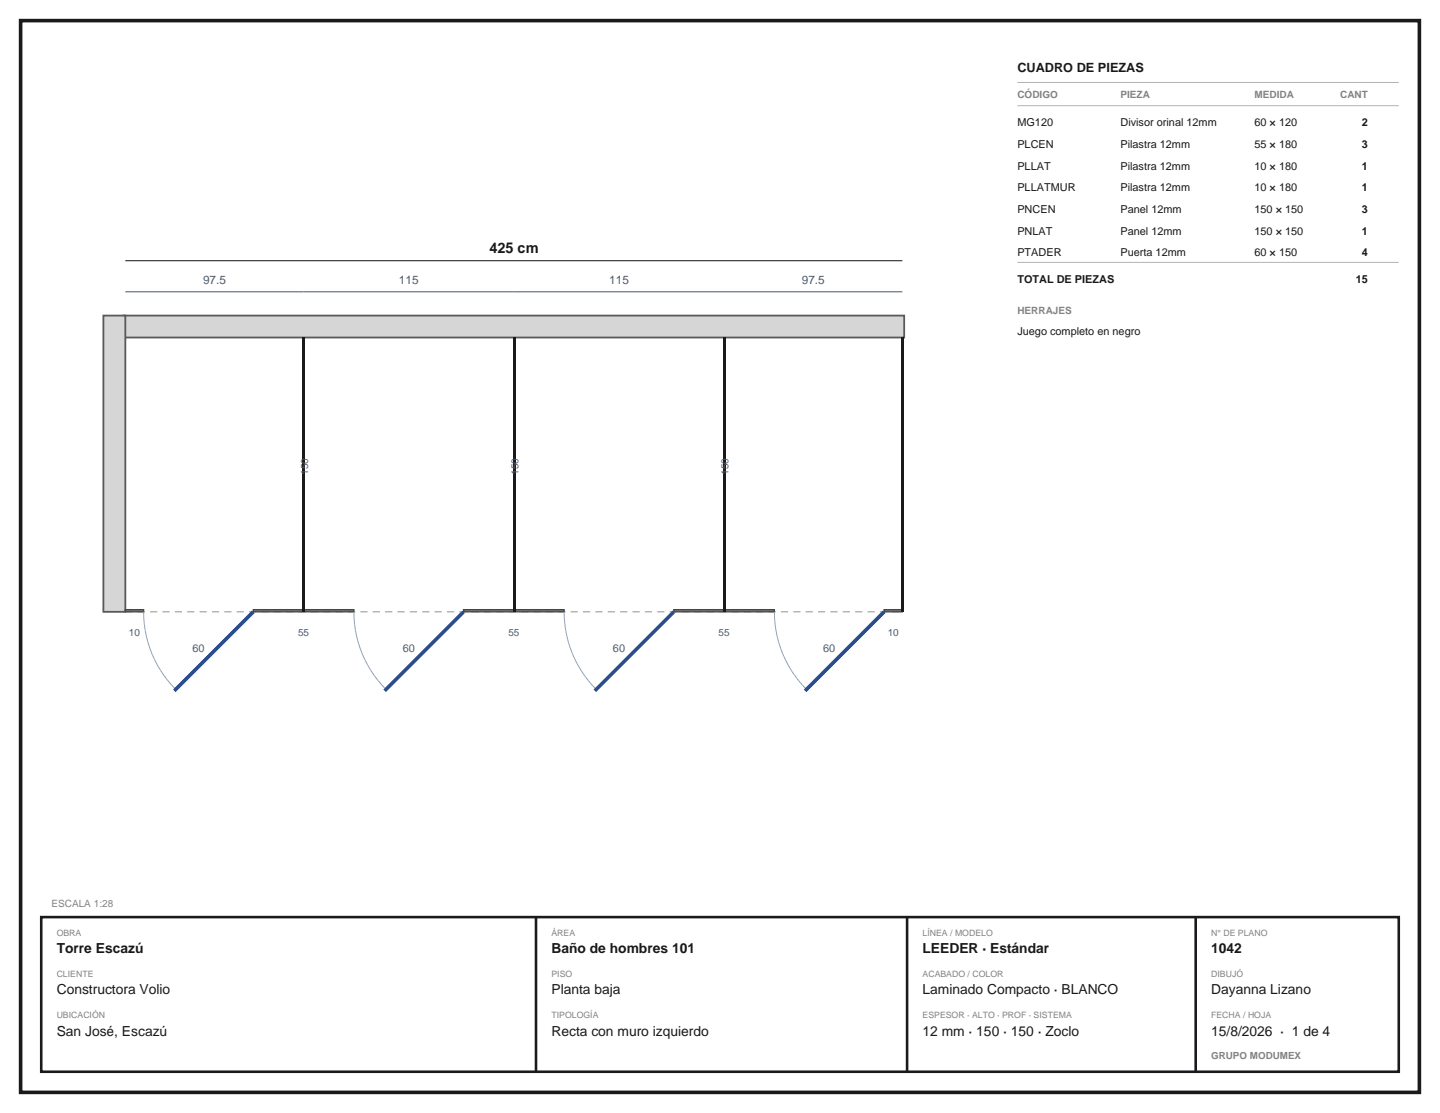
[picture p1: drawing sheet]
<svg xmlns="http://www.w3.org/2000/svg" width="279mm" height="216mm" viewBox="0 0 279 216" stroke-linecap="round" stroke-linejoin="round" font-family="sans-serif">
<path d="M4 4h271.4v207.9h-271.4z" fill="none" stroke="#1a1a1a" stroke-width=".7" stroke-linecap="butt"/>
<g fill="#d6d6d6" stroke="#595959" stroke-width=".35">
<path d="M24 61.2h151.4v4.3h-151.4z"/>
<path d="M20.1 61.2h4.2v57.5h-4.2z"/>
</g>
<path d="M24.3 118.7h150.8" fill="none" stroke="#969696" stroke-width=".2" stroke-dasharray="1.4 1" stroke-linecap="butt"/>
<g fill="#787878" stroke="#454545" stroke-width=".25">
<path d="M24.3 118.3h3.6v.4h-3.6z"/>
<path d="M49.1 118.3h19.6v.4h-19.6z"/>
<path d="M89.9 118.3h19.6v.4h-19.6z"/>
<path d="M130.7 118.3h19.6v.4h-19.6z"/>
<path d="M171.5 118.3h3.6v.4h-3.6z"/>
</g>
<path d="M58.7 65.5h.5v53.2h-.5z" fill="#1a1a1a"/>
<g fill="none" stroke="#8fa3c4" stroke-width=".2" stroke-dasharray="1.2 1" stroke-linecap="butt">
<path d="M27.9 118.7v1.2M27.9 119.9l.1 1.2M28 121.1l.2 1.1M28.2 122.2l.2 1.2M28.4 123.4l.3 1.2M28.7 124.6l.4 1.1M29.1 125.7l.4 1.1M29.5 126.8l.5 1.1M30 127.9l.5 1.1M30.5 129l.6 1M31.1 130l.7 1M31.8 131l.7 1"/>
<path d="M32.5 132l.8 .9M33.3 132.9l.8 .8"/>
</g>
<path d="M49.1 118.7l-15.3 15.3" fill="none" stroke="#294d8f" stroke-width=".7" stroke-linecap="butt"/>
<path d="M99.5 65.5h.5v53.2h-.5z" fill="#1a1a1a"/>
<g fill="none" stroke="#8fa3c4" stroke-width=".2" stroke-dasharray="1.2 1" stroke-linecap="butt">
<path d="M68.7 118.7v1.2M68.7 119.9l.1 1.2M68.8 121.1l.2 1.1M69 122.2l.2 1.2M69.2 123.4l.3 1.2M69.5 124.6l.4 1.1M69.9 125.7l.4 1.1M70.3 126.8l.5 1.1M70.8 127.9l.5 1.1M71.3 129l.6 1M71.9 130l.7 1M72.6 131l.7 1"/>
<path d="M73.3 132l.8 .9M74.1 132.9l.8 .8"/>
</g>
<path d="M89.9 118.7l-15.3 15.3" fill="none" stroke="#294d8f" stroke-width=".7" stroke-linecap="butt"/>
<path d="M140.3 65.5h.5v53.2h-.5z" fill="#1a1a1a"/>
<g fill="none" stroke="#8fa3c4" stroke-width=".2" stroke-dasharray="1.2 1" stroke-linecap="butt">
<path d="M109.5 118.7v1.2M109.5 119.9l.1 1.2M109.6 121.1l.2 1.1M109.8 122.2l.2 1.2M110 123.4l.3 1.2M110.3 124.6l.3 1.1M110.6 125.7l.5 1.1M111.1 126.8l.5 1.1M111.6 127.9l.5 1.1M112.1 129l.6 1M112.7 130l.7 1M113.4 131l.7 1"/>
<path d="M114.1 132l.8 .9M114.9 132.9l.8 .8"/>
</g>
<path d="M130.7 118.7l-15.3 15.3" fill="none" stroke="#294d8f" stroke-width=".7" stroke-linecap="butt"/>
<path d="M174.9 65.5h.5v53.2h-.5z" fill="#1a1a1a"/>
<g fill="none" stroke="#8fa3c4" stroke-width=".2" stroke-dasharray="1.2 1" stroke-linecap="butt">
<path d="M150.3 118.7v1.2M150.3 119.9l.1 1.2M150.4 121.1l.2 1.1M150.6 122.2l.2 1.2M150.8 123.4l.3 1.2M151.1 124.6l.3 1.1M151.4 125.7l.5 1.1M151.9 126.8l.5 1.1M152.4 127.9l.5 1.1M152.9 129l.6 1M153.5 130l.7 1M154.2 131l.7 1"/>
<path d="M154.9 132l.8 .9M155.7 132.9l.8 .8"/>
</g>
<path d="M171.5 118.7l-15.3 15.3" fill="none" stroke="#294d8f" stroke-width=".7" stroke-linecap="butt"/>
<path d="M24.3 56.6h150.8" fill="none" stroke="#4a5973" stroke-width=".2"/>
<path d="M24.3 50.6h150.8" fill="none" stroke="#1a1a1a" stroke-width=".2"/>
<path d="M197.4 16h74M197.4 20.5h74M197.4 50.9h74" fill="none" stroke="#b5b5b5" stroke-width=".2"/>
<path d="M8 177.9h263.4v30h-263.4zM104 177.9v30M176 177.9v30M232 177.9v30" fill="none" stroke="#1a1a1a" stroke-width=".5"/>
<text font-size="2.8" fill="#191919" x="94.9" y="49.2">425 cm</text>
<g font-size="2.7" fill="#191919">
<text x="11" y="184.9">Torre Escazú</text>
<text x="107" y="184.9">Baño de hombres 101</text>
<text x="179" y="184.9">LEEDER · Estándar</text>
<text x="235" y="184.9">1042</text>
<text x="11" y="192.9">Constructora Volio</text>
<text x="107" y="192.9">Planta baja</text>
<text x="179" y="192.9">Laminado Compacto · BLANCO</text>
<text x="235" y="192.9">Dayanna Lizano</text>
<text x="11" y="200.9">San José, Escazú</text>
<text x="107" y="200.9">Recta con muro izquierdo</text>
<text x="179" y="200.9">12 mm · 150 · 150 · Zoclo</text>
<text x="235" y="200.9">15/8/2026 · 1 de 4</text>
</g>
<text font-size="2.5" fill="#191919" x="197.4" y="14">CUADRO DE PIEZAS</text>
<g font-size="2.3" fill="#4a5a72">
<text x="39.4" y="55.2">97.5</text>
<text x="77.4" y="55.2">115</text>
<text x="118.2" y="55.2">115</text>
<text x="155.6" y="55.2">97.5</text>
</g>
<g font-size="2.1" fill="#191919">
<text x="197.4" y="24.5">MG120</text>
<text x="197.4" y="28.7">PLCEN</text>
<text x="217.4" y="24.5">Divisor orinal 12mm</text>
<text x="217.4" y="28.7">Pilastra 12mm</text>
<text x="243.4" y="24.5">60 × 120</text>
<text x="243.4" y="28.7">55 × 180</text>
<text x="264.2" y="24.5">2</text>
<text x="264.2" y="28.7">3</text>
<text x="197.4" y="32.9">PLLAT</text>
<text x="217.4" y="32.9">Pilastra 12mm</text>
<text x="243.4" y="32.9">10 × 180</text>
<text x="264.2" y="32.9">1</text>
<text x="197.4" y="37.1">PLLATMUR</text>
<text x="197.4" y="41.3">PNCEN</text>
<text x="217.4" y="37.1">Pilastra 12mm</text>
<text x="217.4" y="41.3">Panel 12mm</text>
<text x="243.4" y="37.1">10 × 180</text>
<text x="243.4" y="41.3">150 × 150</text>
<text x="264.2" y="37.1">1</text>
<text x="264.2" y="41.3">3</text>
<text x="197.4" y="45.5">PNLAT</text>
<text x="217.4" y="45.5">Panel 12mm</text>
<text x="243.4" y="45.5">150 × 150</text>
<text x="264.2" y="45.5">1</text>
<text x="197.4" y="49.7">PTADER</text>
<text x="217.4" y="49.7">Puerta 12mm</text>
<text x="243.4" y="49.7">60 × 150</text>
<text x="264.2" y="49.7">4</text>
<text x="197.4" y="54.9">TOTAL DE PIEZAS</text>
<text x="263.1" y="54.9">15</text>
<text x="197.4" y="64.9">Juego completo en negro</text>
</g>
<g font-size="2.1" fill="#4a5a72">
<text x="37.3" y="126.5">60</text>
<text x="78.1" y="126.5">60</text>
<text x="118.9" y="126.5">60</text>
<text x="159.7" y="126.5">60</text>
</g>
<g font-size="1.9" fill="#828282">
<text x="197.4" y="19">CÓDIGO</text>
<text x="217.4" y="19">PIEZA</text>
<text x="243.4" y="19">MEDIDA</text>
<text x="260" y="19">CANT</text>
<text x="197.4" y="60.9">HERRAJES</text>
<text x="10" y="175.9">ESCALA 1:28</text>
<text x="235" y="205.4">GRUPO MODUMEX</text>
</g>
<g font-size="1.9" fill="#4a5a72">
<text x="59.8" y="92.1" transform="rotate(-90 59.8 92.1)">150</text>
<text x="100.6" y="92.1" transform="rotate(-90 100.6 92.1)">150</text>
<text x="141.4" y="92.1" transform="rotate(-90 141.4 92.1)">150</text>
<text x="25" y="123.3">10</text>
<text x="57.8" y="123.3">55</text>
<text x="98.6" y="123.3">55</text>
<text x="139.4" y="123.3">55</text>
<text x="172.2" y="123.3">10</text>
</g>
<g font-size="1.7" fill="#828282">
<text x="11" y="181.5">OBRA</text>
<text x="107" y="181.5">ÁREA</text>
<text x="179" y="181.5">LÍNEA / MODELO</text>
<text x="235" y="181.5">N° DE PLANO</text>
<text x="11" y="189.5">CLIENTE</text>
<text x="107" y="189.5">PISO</text>
<text x="179" y="189.5">ACABADO / COLOR</text>
<text x="235" y="189.5">DIBUJÓ</text>
<text x="11" y="197.5">UBICACIÓN</text>
<text x="107" y="197.5">TIPOLOGÍA</text>
<text x="179" y="197.5">ESPESOR · ALTO · PROF · SISTEMA</text>
<text x="235" y="197.5">FECHA / HOJA</text>
</g>
</svg>
